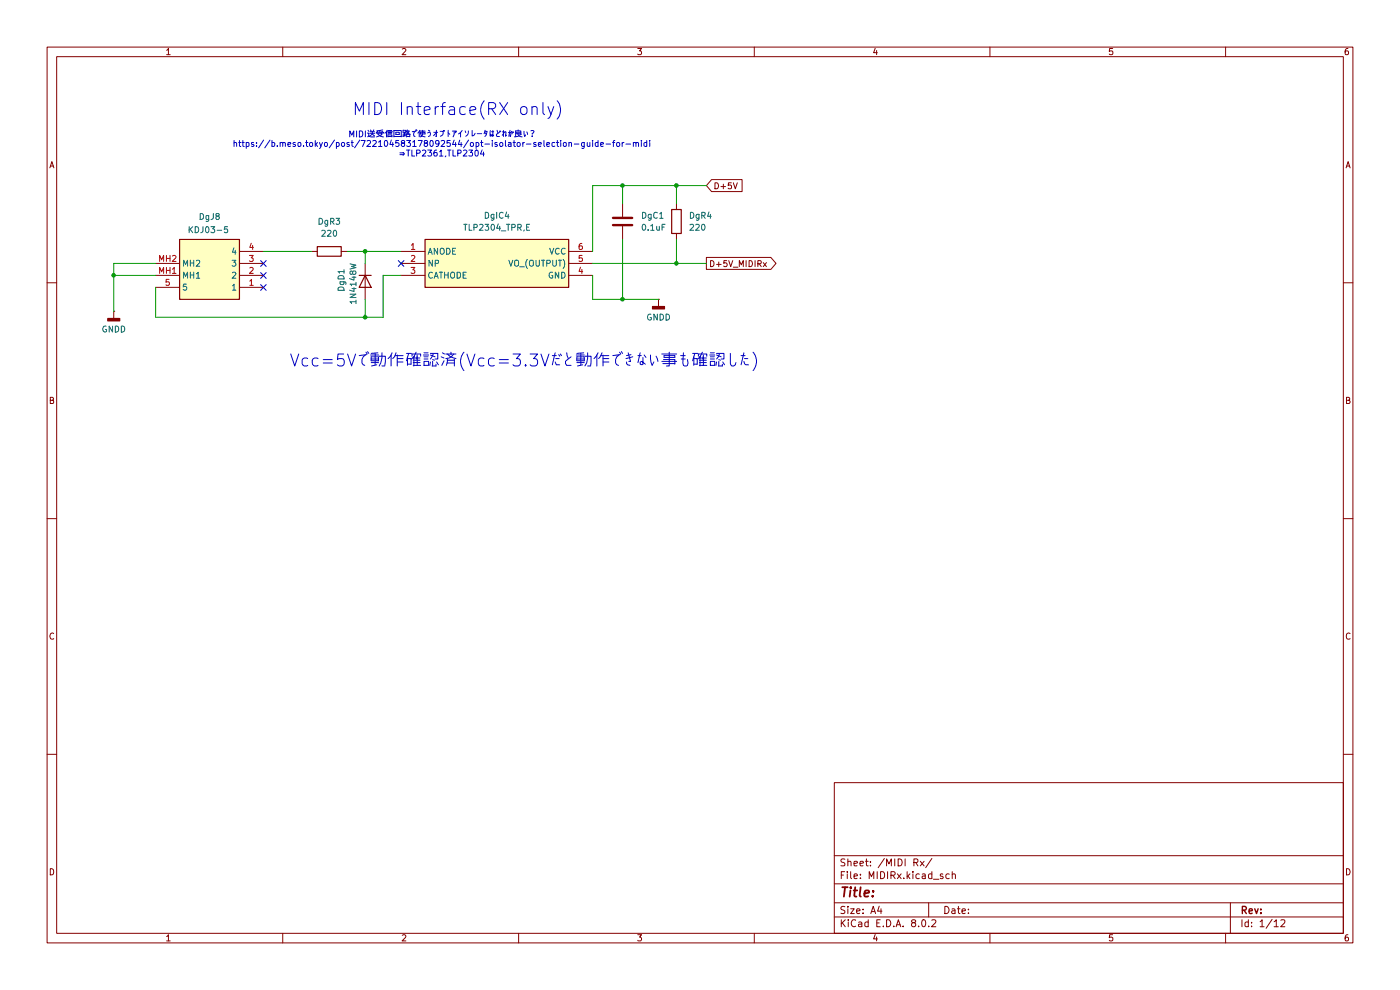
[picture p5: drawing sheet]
(kicad_sch
 (version 20231120)
 (generator "eeschema")
 (generator_version "8.0")
 (paper "A4")
 (lib_symbols
  (symbol "Device:C"
   (pin_numbers hide)
   (pin_names
    (offset 0.254)) (exclude_from_sim no) (in_bom yes) (on_board yes)
   (property "Reference" "C" (at 0.635 2.54 0) (effects (font (size 1.27 1.27)) (justify left)))
   (property "Value" "C" (at 0.635 -2.54 0) (effects (font (size 1.27 1.27)) (justify left)))
   (property "Footprint" "" (at 0.9652 -3.81 0) (effects (font (size 1.27 1.27)) (hide yes)))
   (property "Datasheet" "~" (at 0 0 0) (effects (font (size 1.27 1.27)) (hide yes)))
   (property "Description" "Unpolarized capacitor" (at 0 0 0) (effects (font (size 1.27 1.27)) (hide yes)))
   (symbol "C_0_1"
    (polyline (pts (xy -2.032 -0.762) (xy 2.032 -0.762)) (stroke (width 0.508) (type default)) (fill (type none)))
    (polyline (pts (xy -2.032 0.762) (xy 2.032 0.762)) (stroke (width 0.508) (type default)) (fill (type none))))
   (symbol "C_1_1"
    (pin passive line (at 0 3.81 270) (length 2.794) (name "~" (effects (font (size 1.27 1.27)))) (number "1" (effects (font (size 1.27 1.27)))))
    (pin passive line (at 0 -3.81 90) (length 2.794) (name "~" (effects (font (size 1.27 1.27)))) (number "2" (effects (font (size 1.27 1.27)))))))
  (symbol "Device:R"
   (pin_numbers hide)
   (pin_names
    (offset 0)) (exclude_from_sim no) (in_bom yes) (on_board yes)
   (property "Reference" "R" (at 2.032 0 90) (effects (font (size 1.27 1.27))))
   (property "Value" "R" (at 0 0 90) (effects (font (size 1.27 1.27))))
   (property "Footprint" "" (at -1.778 0 90) (effects (font (size 1.27 1.27)) (hide yes)))
   (property "Datasheet" "~" (at 0 0 0) (effects (font (size 1.27 1.27)) (hide yes)))
   (property "Description" "Resistor" (at 0 0 0) (effects (font (size 1.27 1.27)) (hide yes)))
   (symbol "R_0_1"
    (rectangle (start -1.016 -2.54) (end 1.016 2.54) (stroke (width 0.254) (type default)) (fill (type none))))
   (symbol "R_1_1"
    (pin passive line (at 0 3.81 270) (length 1.27) (name "~" (effects (font (size 1.27 1.27)))) (number "1" (effects (font (size 1.27 1.27)))))
    (pin passive line (at 0 -3.81 90) (length 1.27) (name "~" (effects (font (size 1.27 1.27)))) (number "2" (effects (font (size 1.27 1.27)))))))
  (symbol "Diode:1N4148W"
   (pin_numbers hide)
   (pin_names hide) (exclude_from_sim no) (in_bom yes) (on_board yes)
   (property "Reference" "D" (at 0 2.54 0) (effects (font (size 1.27 1.27))))
   (property "Value" "1N4148W" (at 0 -2.54 0) (effects (font (size 1.27 1.27))))
   (property "Footprint" "Diode_SMD:D_SOD-123" (at 0 -4.445 0) (effects (font (size 1.27 1.27)) (hide yes)))
   (property "Datasheet" "https://www.vishay.com/docs/85748/1n4148w.pdf" (at 0 0 0) (effects (font (size 1.27 1.27)) (hide yes)))
   (property "Description" "75V 0.15A Fast Switching Diode, SOD-123" (at 0 0 0) (effects (font (size 1.27 1.27)) (hide yes)))
   (property "Sim.Device" "D" (at 0 0 0) (effects (font (size 1.27 1.27)) (hide yes)))
   (property "Sim.Pins" "1=K 2=A" (at 0 0 0) (effects (font (size 1.27 1.27)) (hide yes)))
   (symbol "1N4148W_0_1"
    (polyline (pts (xy -1.27 1.27) (xy -1.27 -1.27)) (stroke (width 0.254) (type default)) (fill (type none)))
    (polyline (pts (xy 1.27 0) (xy -1.27 0)) (stroke (width 0) (type default)) (fill (type none)))
    (polyline (pts (xy 1.27 1.27) (xy 1.27 -1.27) (xy -1.27 0) (xy 1.27 1.27)) (stroke (width 0.254) (type default)) (fill (type none))))
   (symbol "1N4148W_1_1"
    (pin passive line (at -3.81 0 0) (length 2.54) (name "K" (effects (font (size 1.27 1.27)))) (number "1" (effects (font (size 1.27 1.27)))))
    (pin passive line (at 3.81 0 180) (length 2.54) (name "A" (effects (font (size 1.27 1.27)))) (number "2" (effects (font (size 1.27 1.27)))))))
  (symbol "SamacSys_Parts:KDJ03-5" (exclude_from_sim no) (in_bom yes) (on_board yes)
   (property "Reference" "J" (at 19.05 7.62 0) (effects (font (size 1.27 1.27)) (justify left top)))
   (property "Value" "KDJ03-5" (at 19.05 5.08 0) (effects (font (size 1.27 1.27)) (justify left top)))
   (property "Footprint" "KDJ035" (at 19.05 -94.92 0) (effects (font (size 1.27 1.27)) (justify left top) (hide yes)))
   (property "Datasheet" "https://akizukidenshi.com/download/ds/useconn/KDJ03-5.pdf" (at 19.05 -194.92 0) (effects (font (size 1.27 1.27)) (justify left top) (hide yes)))
   (property "Description" "5-Pin DIN Jack" (at 0 0 0) (effects (font (size 1.27 1.27)) (hide yes)))
   (property "Height" "19.8" (at 19.05 -394.92 0) (effects (font (size 1.27 1.27)) (justify left top) (hide yes)))
   (property "Manufacturer_Name" "Useconn Electronics" (at 19.05 -494.92 0) (effects (font (size 1.27 1.27)) (justify left top) (hide yes)))
   (property "Manufacturer_Part_Number" "KDJ03-5" (at 19.05 -594.92 0) (effects (font (size 1.27 1.27)) (justify left top) (hide yes)))
   (property "Mouser Part Number" "" (at 19.05 -694.92 0) (effects (font (size 1.27 1.27)) (justify left top) (hide yes)))
   (property "Mouser Price/Stock" "" (at 19.05 -794.92 0) (effects (font (size 1.27 1.27)) (justify left top) (hide yes)))
   (property "Arrow Part Number" "" (at 19.05 -894.92 0) (effects (font (size 1.27 1.27)) (justify left top) (hide yes)))
   (property "Arrow Price/Stock" "" (at 19.05 -994.92 0) (effects (font (size 1.27 1.27)) (justify left top) (hide yes)))
   (symbol "KDJ03-5_1_1"
    (rectangle (start 5.08 2.54) (end 17.78 -10.16) (stroke (width 0.254) (type default)) (fill (type background)))
    (pin passive line (at 0 0 0) (length 5.08) (name "1" (effects (font (size 1.27 1.27)))) (number "1" (effects (font (size 1.27 1.27)))))
    (pin passive line (at 0 -2.54 0) (length 5.08) (name "2" (effects (font (size 1.27 1.27)))) (number "2" (effects (font (size 1.27 1.27)))))
    (pin passive line (at 0 -5.08 0) (length 5.08) (name "3" (effects (font (size 1.27 1.27)))) (number "3" (effects (font (size 1.27 1.27)))))
    (pin passive line (at 0 -7.62 0) (length 5.08) (name "4" (effects (font (size 1.27 1.27)))) (number "4" (effects (font (size 1.27 1.27)))))
    (pin passive line (at 22.86 0 180) (length 5.08) (name "5" (effects (font (size 1.27 1.27)))) (number "5" (effects (font (size 1.27 1.27)))))
    (pin passive line (at 22.86 -2.54 180) (length 5.08) (name "MH1" (effects (font (size 1.27 1.27)))) (number "MH1" (effects (font (size 1.27 1.27)))))
    (pin passive line (at 22.86 -5.08 180) (length 5.08) (name "MH2" (effects (font (size 1.27 1.27)))) (number "MH2" (effects (font (size 1.27 1.27)))))))
  (symbol "SamacSys_Parts:TLP2304_TPR,E" (exclude_from_sim no) (in_bom yes) (on_board yes)
   (property "Reference" "IC" (at 36.83 7.62 0) (effects (font (size 1.27 1.27)) (justify left top)))
   (property "Value" "TLP2304_TPR,E" (at 36.83 5.08 0) (effects (font (size 1.27 1.27)) (justify left top)))
   (property "Footprint" "SOIC127P700X230-6N" (at 36.83 -94.92 0) (effects (font (size 1.27 1.27)) (justify left top) (hide yes)))
   (property "Datasheet" "http://toshiba.semicon-storage.com/info/docget.jsp?did=63378&prodName=TLP2304" (at 36.83 -194.92 0) (effects (font (size 1.27 1.27)) (justify left top) (hide yes)))
   (property "Description" "High Speed Optocouplers High speed photocoupler; 5pin SO6; RoHS; T&R" (at 0 0 0) (effects (font (size 1.27 1.27)) (hide yes)))
   (property "Height" "2.3" (at 36.83 -394.92 0) (effects (font (size 1.27 1.27)) (justify left top) (hide yes)))
   (property "Manufacturer_Name" "Toshiba" (at 36.83 -494.92 0) (effects (font (size 1.27 1.27)) (justify left top) (hide yes)))
   (property "Manufacturer_Part_Number" "TLP2304(TPR,E" (at 36.83 -594.92 0) (effects (font (size 1.27 1.27)) (justify left top) (hide yes)))
   (property "Mouser Part Number" "757-TLP2304TPRE" (at 36.83 -694.92 0) (effects (font (size 1.27 1.27)) (justify left top) (hide yes)))
   (property "Mouser Price/Stock" "https://www.mouser.co.uk/ProductDetail/Toshiba/TLP2304TPRE?qs=T3oQrply3y%2FQr69Xfk23%252BQ%3D%3D" (at 36.83 -794.92 0) (effects (font (size 1.27 1.27)) (justify left top) (hide yes)))
   (property "Arrow Part Number" "" (at 36.83 -894.92 0) (effects (font (size 1.27 1.27)) (justify left top) (hide yes)))
   (property "Arrow Price/Stock" "" (at 36.83 -994.92 0) (effects (font (size 1.27 1.27)) (justify left top) (hide yes)))
   (symbol "TLP2304_TPR,E_1_1"
    (rectangle (start 5.08 2.54) (end 35.56 -7.62) (stroke (width 0.254) (type default)) (fill (type background)))
    (pin passive line (at 0 0 0) (length 5.08) (name "ANODE" (effects (font (size 1.27 1.27)))) (number "1" (effects (font (size 1.27 1.27)))))
    (pin passive line (at 0 -2.54 0) (length 5.08) (name "NP" (effects (font (size 1.27 1.27)))) (number "2" (effects (font (size 1.27 1.27)))))
    (pin passive line (at 0 -5.08 0) (length 5.08) (name "CATHODE" (effects (font (size 1.27 1.27)))) (number "3" (effects (font (size 1.27 1.27)))))
    (pin passive line (at 40.64 -5.08 180) (length 5.08) (name "GND" (effects (font (size 1.27 1.27)))) (number "4" (effects (font (size 1.27 1.27)))))
    (pin passive line (at 40.64 -2.54 180) (length 5.08) (name "VO_(OUTPUT)" (effects (font (size 1.27 1.27)))) (number "5" (effects (font (size 1.27 1.27)))))
    (pin passive line (at 40.64 0 180) (length 5.08) (name "VCC" (effects (font (size 1.27 1.27)))) (number "6" (effects (font (size 1.27 1.27)))))))
  (symbol "power:GNDD"
   (power)
   (pin_numbers hide)
   (pin_names
    (offset 0) hide) (exclude_from_sim no) (in_bom yes) (on_board yes)
   (property "Reference" "#PWR" (at 0 -6.35 0) (effects (font (size 1.27 1.27)) (hide yes)))
   (property "Value" "GNDD" (at 0 -3.175 0) (effects (font (size 1.27 1.27))))
   (property "Footprint" "" (at 0 0 0) (effects (font (size 1.27 1.27)) (hide yes)))
   (property "Datasheet" "" (at 0 0 0) (effects (font (size 1.27 1.27)) (hide yes)))
   (property "Description" "Power symbol creates a global label with name \"GNDD\" , digital ground" (at 0 0 0) (effects (font (size 1.27 1.27)) (hide yes)))
   (symbol "GNDD_0_1"
    (rectangle (start -1.27 -1.524) (end 1.27 -2.032) (stroke (width 0.254) (type default)) (fill (type outline)))
    (polyline (pts (xy 0 0) (xy 0 -1.524)) (stroke (width 0) (type default)) (fill (type none))))
   (symbol "GNDD_1_1"
    (pin power_in line (at 0 0 270) (length 0) (name "~" (effects (font (size 1.27 1.27)))) (number "1" (effects (font (size 1.27 1.27))))))))
 (junction
  (at 77.47 53.34)
  (diameter 0)
  (color 0 0 0 0))
 (junction
  (at 143.51 55.88)
  (diameter 0)
  (color 0 0 0 0))
 (junction
  (at 132.08 63.5)
  (diameter 0)
  (color 0 0 0 0))
 (junction
  (at 77.47 67.31)
  (diameter 0)
  (color 0 0 0 0))
 (junction
  (at 132.08 39.37)
  (diameter 0)
  (color 0 0 0 0))
 (junction
  (at 24.13 58.42)
  (diameter 0)
  (color 0 0 0 0))
 (junction
  (at 143.51 39.37)
  (diameter 0)
  (color 0 0 0 0))
 (no_connect
  (at 55.88 55.88))
 (no_connect
  (at 55.88 60.96))
 (no_connect
  (at 55.88 58.42))
 (no_connect
  (at 85.09 55.88))
 (wire
  (pts (xy 143.51 39.37) (xy 149.86 39.37))
  (stroke (width 0) (type default)))
 (wire
  (pts (xy 132.08 50.8) (xy 132.08 63.5))
  (stroke (width 0) (type default)))
 (wire
  (pts (xy 143.51 50.8) (xy 143.51 55.88))
  (stroke (width 0) (type default)))
 (wire
  (pts (xy 33.02 67.31) (xy 77.47 67.31))
  (stroke (width 0) (type default)))
 (wire
  (pts (xy 81.28 58.42) (xy 81.28 67.31))
  (stroke (width 0) (type default)))
 (wire
  (pts (xy 33.02 55.88) (xy 24.13 55.88))
  (stroke (width 0) (type default)))
 (wire
  (pts (xy 24.13 58.42) (xy 33.02 58.42))
  (stroke (width 0) (type default)))
 (wire
  (pts (xy 24.13 55.88) (xy 24.13 58.42))
  (stroke (width 0) (type default)))
 (wire
  (pts (xy 132.08 63.5) (xy 125.73 63.5))
  (stroke (width 0) (type default)))
 (wire
  (pts (xy 33.02 60.96) (xy 33.02 67.31))
  (stroke (width 0) (type default)))
 (wire
  (pts (xy 143.51 55.88) (xy 149.86 55.88))
  (stroke (width 0) (type default)))
 (wire
  (pts (xy 132.08 39.37) (xy 125.73 39.37))
  (stroke (width 0) (type default)))
 (wire
  (pts (xy 143.51 39.37) (xy 132.08 39.37))
  (stroke (width 0) (type default)))
 (wire
  (pts (xy 77.47 67.31) (xy 81.28 67.31))
  (stroke (width 0) (type default)))
 (wire
  (pts (xy 143.51 55.88) (xy 125.73 55.88))
  (stroke (width 0) (type default)))
 (wire
  (pts (xy 139.7 63.5) (xy 132.08 63.5))
  (stroke (width 0) (type default)))
 (wire
  (pts (xy 125.73 39.37) (xy 125.73 53.34))
  (stroke (width 0) (type default)))
 (wire
  (pts (xy 77.47 53.34) (xy 85.09 53.34))
  (stroke (width 0) (type default)))
 (wire
  (pts (xy 132.08 39.37) (xy 132.08 43.18))
  (stroke (width 0) (type default)))
 (wire
  (pts (xy 125.73 63.5) (xy 125.73 58.42))
  (stroke (width 0) (type default)))
 (wire
  (pts (xy 77.47 55.88) (xy 77.47 53.34))
  (stroke (width 0) (type default)))
 (wire
  (pts (xy 73.66 53.34) (xy 77.47 53.34))
  (stroke (width 0) (type default)))
 (wire
  (pts (xy 143.51 39.37) (xy 143.51 43.18))
  (stroke (width 0) (type default)))
 (wire
  (pts (xy 85.09 58.42) (xy 81.28 58.42))
  (stroke (width 0) (type default)))
 (wire
  (pts (xy 55.88 53.34) (xy 66.04 53.34))
  (stroke (width 0) (type default)))
 (wire
  (pts (xy 24.13 58.42) (xy 24.13 66.04))
  (stroke (width 0) (type default)))
 (wire
  (pts (xy 77.47 67.31) (xy 77.47 63.5))
  (stroke (width 0) (type default)))
 (text "MIDI送受信回路で使うオプトアイソレータはどれが良い？\nhttps://b.meso.tokyo/post/722104583178092544/opt-isolator-selection-guide-for-midi\n⇒TLP2361,TLP2304"
  (exclude_from_sim no)
  (at 93.726 30.734 0)
  (effects (font (size 1.27 1.27))))
 (text "MIDI Interface(RX only)"
  (exclude_from_sim no)
  (at 74.676 23.368 0)
  (effects (font (size 2.54 2.54)) (justify left)))
 (text "Vcc=5Vで動作確認済(Vcc=3.3Vだと動作できない事も確認した)"
  (exclude_from_sim no)
  (at 111.252 76.708 0)
  (effects (font (size 2.54 2.54))))
 (global_label "D+5V"
  (shape input)
  (at 149.86 39.37 0)
  (fields_autoplaced yes)
  (effects (font (size 1.27 1.27)) (justify left))
  (property "Intersheetrefs" "${INTERSHEET_REFS}" (at 157.9857 39.37 0) (effects (font (size 1.27 1.27)) (justify left) (hide yes))))
 (global_label "D+5V_MIDIRx"
  (shape output)
  (at 149.86 55.88 0)
  (fields_autoplaced yes)
  (effects (font (size 1.27 1.27)) (justify left))
  (property "Intersheetrefs" "${INTERSHEET_REFS}" (at 165.1824 55.88 0) (effects (font (size 1.27 1.27)) (justify left) (hide yes))))
 (symbol
  (lib_id "power:GNDD")
  (at 24.13 66.04 0)
  (unit 1)
  (exclude_from_sim no)
  (in_bom yes)
  (on_board yes)
  (dnp no)
  (fields_autoplaced yes)
  (property "Reference" "#PWR012" (at 24.13 72.39 0) (effects (font (size 1.27 1.27)) (hide yes)))
  (property "Value" "GNDD" (at 24.13 69.85 0) (effects (font (size 1.27 1.27))))
  (property "Footprint" "" (at 24.13 66.04 0) (effects (font (size 1.27 1.27)) (hide yes)))
  (property "Datasheet" "" (at 24.13 66.04 0) (effects (font (size 1.27 1.27)) (hide yes)))
  (property "Description" "Power symbol creates a global label with name \"GNDD\" , digital ground" (at 24.13 66.04 0) (effects (font (size 1.27 1.27)) (hide yes)))
  (pin "1"))
 (symbol
  (lib_id "power:GNDD")
  (at 139.7 63.5 0)
  (unit 1)
  (exclude_from_sim no)
  (in_bom yes)
  (on_board yes)
  (dnp no)
  (fields_autoplaced yes)
  (property "Reference" "#PWR013" (at 139.7 69.85 0) (effects (font (size 1.27 1.27)) (hide yes)))
  (property "Value" "GNDD" (at 139.7 67.31 0) (effects (font (size 1.27 1.27))))
  (property "Footprint" "" (at 139.7 63.5 0) (effects (font (size 1.27 1.27)) (hide yes)))
  (property "Datasheet" "" (at 139.7 63.5 0) (effects (font (size 1.27 1.27)) (hide yes)))
  (property "Description" "Power symbol creates a global label with name \"GNDD\" , digital ground" (at 139.7 63.5 0) (effects (font (size 1.27 1.27)) (hide yes)))
  (pin "1"))
 (symbol
  (lib_id "SamacSys_Parts:TLP2304_TPR,E")
  (at 85.09 53.34 0)
  (unit 1)
  (exclude_from_sim no)
  (in_bom yes)
  (on_board yes)
  (dnp no)
  (fields_autoplaced yes)
  (property "Reference" "DgIC4" (at 105.41 45.72 0) (effects (font (size 1.27 1.27))))
  (property "Value" "TLP2304_TPR,E" (at 105.41 48.26 0) (effects (font (size 1.27 1.27))))
  (property "Footprint" "SamacSys_Parts:SOIC127P700X230-6N" (at 121.92 148.26 0) (effects (font (size 1.27 1.27)) (justify left top) (hide yes)))
  (property "Datasheet" "http://toshiba.semicon-storage.com/info/docget.jsp?did=63378&prodName=TLP2304" (at 121.92 248.26 0) (effects (font (size 1.27 1.27)) (justify left top) (hide yes)))
  (property "Description" "High Speed Optocouplers High speed photocoupler; 5pin SO6; RoHS; T&R" (at 85.09 53.34 0) (effects (font (size 1.27 1.27)) (hide yes)))
  (property "Height" "2.3" (at 121.92 448.26 0) (effects (font (size 1.27 1.27)) (justify left top) (hide yes)))
  (property "Manufacturer_Name" "Toshiba" (at 121.92 548.26 0) (effects (font (size 1.27 1.27)) (justify left top) (hide yes)))
  (property "Manufacturer_Part_Number" "TLP2304(TPR,E" (at 121.92 648.26 0) (effects (font (size 1.27 1.27)) (justify left top) (hide yes)))
  (property "Mouser Part Number" "757-TLP2304TPRE" (at 121.92 748.26 0) (effects (font (size 1.27 1.27)) (justify left top) (hide yes)))
  (property "Mouser Price/Stock" "https://www.mouser.co.uk/ProductDetail/Toshiba/TLP2304TPRE?qs=T3oQrply3y%2FQr69Xfk23%252BQ%3D%3D" (at 121.92 848.26 0) (effects (font (size 1.27 1.27)) (justify left top) (hide yes)))
  (property "Arrow Part Number" "" (at 121.92 948.26 0) (effects (font (size 1.27 1.27)) (justify left top) (hide yes)))
  (property "Arrow Price/Stock" "" (at 121.92 1048.26 0) (effects (font (size 1.27 1.27)) (justify left top) (hide yes)))
  (pin "4")
  (pin "5")
  (pin "3")
  (pin "1")
  (pin "6")
  (pin "2"))
 (symbol
  (lib_id "Device:R")
  (at 69.85 53.34 90)
  (unit 1)
  (exclude_from_sim no)
  (in_bom yes)
  (on_board yes)
  (dnp no)
  (fields_autoplaced yes)
  (property "Reference" "DgR3" (at 69.85 46.99 90) (effects (font (size 1.27 1.27))))
  (property "Value" "220" (at 69.85 49.53 90) (effects (font (size 1.27 1.27))))
  (property "Footprint" "Resistor_SMD:R_0805_2012Metric_Pad1.20x1.40mm_HandSolder" (at 69.85 55.118 90) (effects (font (size 1.27 1.27)) (hide yes)))
  (property "Datasheet" "~" (at 69.85 53.34 0) (effects (font (size 1.27 1.27)) (hide yes)))
  (property "Description" "Resistor" (at 69.85 53.34 0) (effects (font (size 1.27 1.27)) (hide yes)))
  (pin "1")
  (pin "2"))
 (symbol
  (lib_id "Diode:1N4148W")
  (at 77.47 59.69 270)
  (unit 1)
  (exclude_from_sim no)
  (in_bom yes)
  (on_board yes)
  (dnp no)
  (property "Reference" "DgD1" (at 72.39 59.436 0) (effects (font (size 1.27 1.27))))
  (property "Value" "1N4148W" (at 74.93 60.198 0) (effects (font (size 1.27 1.27))))
  (property "Footprint" "Diode_SMD:D_SOD-123" (at 73.025 59.69 0) (effects (font (size 1.27 1.27)) (hide yes)))
  (property "Datasheet" "https://www.vishay.com/docs/85748/1n4148w.pdf" (at 77.47 59.69 0) (effects (font (size 1.27 1.27)) (hide yes)))
  (property "Description" "75V 0.15A Fast Switching Diode, SOD-123" (at 77.47 59.69 0) (effects (font (size 1.27 1.27)) (hide yes)))
  (property "Sim.Device" "D" (at 77.47 59.69 0) (effects (font (size 1.27 1.27)) (hide yes)))
  (property "Sim.Pins" "1=K 2=A" (at 77.47 59.69 0) (effects (font (size 1.27 1.27)) (hide yes)))
  (pin "1")
  (pin "2"))
 (symbol
  (lib_id "Device:R")
  (at 143.51 46.99 0)
  (unit 1)
  (exclude_from_sim no)
  (in_bom yes)
  (on_board yes)
  (dnp no)
  (fields_autoplaced yes)
  (property "Reference" "DgR4" (at 146.05 45.7199 0) (effects (font (size 1.27 1.27)) (justify left)))
  (property "Value" "220" (at 146.05 48.2599 0) (effects (font (size 1.27 1.27)) (justify left)))
  (property "Footprint" "Resistor_SMD:R_0805_2012Metric_Pad1.20x1.40mm_HandSolder" (at 141.732 46.99 90) (effects (font (size 1.27 1.27)) (hide yes)))
  (property "Datasheet" "~" (at 143.51 46.99 0) (effects (font (size 1.27 1.27)) (hide yes)))
  (property "Description" "Resistor" (at 143.51 46.99 0) (effects (font (size 1.27 1.27)) (hide yes)))
  (pin "1")
  (pin "2"))
 (symbol
  (lib_id "SamacSys_Parts:KDJ03-5")
  (at 55.88 60.96 180)
  (unit 1)
  (exclude_from_sim no)
  (in_bom yes)
  (on_board yes)
  (dnp no)
  (property "Reference" "DgJ8" (at 44.45 45.974 0) (effects (font (size 1.27 1.27))))
  (property "Value" "KDJ03-5" (at 44.196 48.768 0) (effects (font (size 1.27 1.27))))
  (property "Footprint" "SamacSys_Parts:KDJ035" (at 36.83 -33.96 0) (effects (font (size 1.27 1.27)) (justify left top) (hide yes)))
  (property "Datasheet" "https://akizukidenshi.com/download/ds/useconn/KDJ03-5.pdf" (at 36.83 -133.96 0) (effects (font (size 1.27 1.27)) (justify left top) (hide yes)))
  (property "Description" "5-Pin DIN Jack" (at 55.88 60.96 0) (effects (font (size 1.27 1.27)) (hide yes)))
  (property "Height" "19.8" (at 36.83 -333.96 0) (effects (font (size 1.27 1.27)) (justify left top) (hide yes)))
  (property "Manufacturer_Name" "Useconn Electronics" (at 36.83 -433.96 0) (effects (font (size 1.27 1.27)) (justify left top) (hide yes)))
  (property "Manufacturer_Part_Number" "KDJ03-5" (at 36.83 -533.96 0) (effects (font (size 1.27 1.27)) (justify left top) (hide yes)))
  (property "Mouser Part Number" "" (at 36.83 -633.96 0) (effects (font (size 1.27 1.27)) (justify left top) (hide yes)))
  (property "Mouser Price/Stock" "" (at 36.83 -733.96 0) (effects (font (size 1.27 1.27)) (justify left top) (hide yes)))
  (property "Arrow Part Number" "" (at 36.83 -833.96 0) (effects (font (size 1.27 1.27)) (justify left top) (hide yes)))
  (property "Arrow Price/Stock" "" (at 36.83 -933.96 0) (effects (font (size 1.27 1.27)) (justify left top) (hide yes)))
  (pin "4")
  (pin "5")
  (pin "MH1")
  (pin "MH2")
  (pin "1")
  (pin "3")
  (pin "2"))
 (symbol
  (lib_id "Device:C")
  (at 132.08 46.99 0)
  (unit 1)
  (exclude_from_sim no)
  (in_bom yes)
  (on_board yes)
  (dnp no)
  (fields_autoplaced yes)
  (property "Reference" "DgC1" (at 135.89 45.7199 0) (effects (font (size 1.27 1.27)) (justify left)))
  (property "Value" "0.1uF" (at 135.89 48.2599 0) (effects (font (size 1.27 1.27)) (justify left)))
  (property "Footprint" "Capacitor_SMD:C_0805_2012Metric_Pad1.18x1.45mm_HandSolder" (at 133.0452 50.8 0) (effects (font (size 1.27 1.27)) (hide yes)))
  (property "Datasheet" "~" (at 132.08 46.99 0) (effects (font (size 1.27 1.27)) (hide yes)))
  (property "Description" "Unpolarized capacitor" (at 132.08 46.99 0) (effects (font (size 1.27 1.27)) (hide yes)))
  (pin "1")
  (pin "2")))
